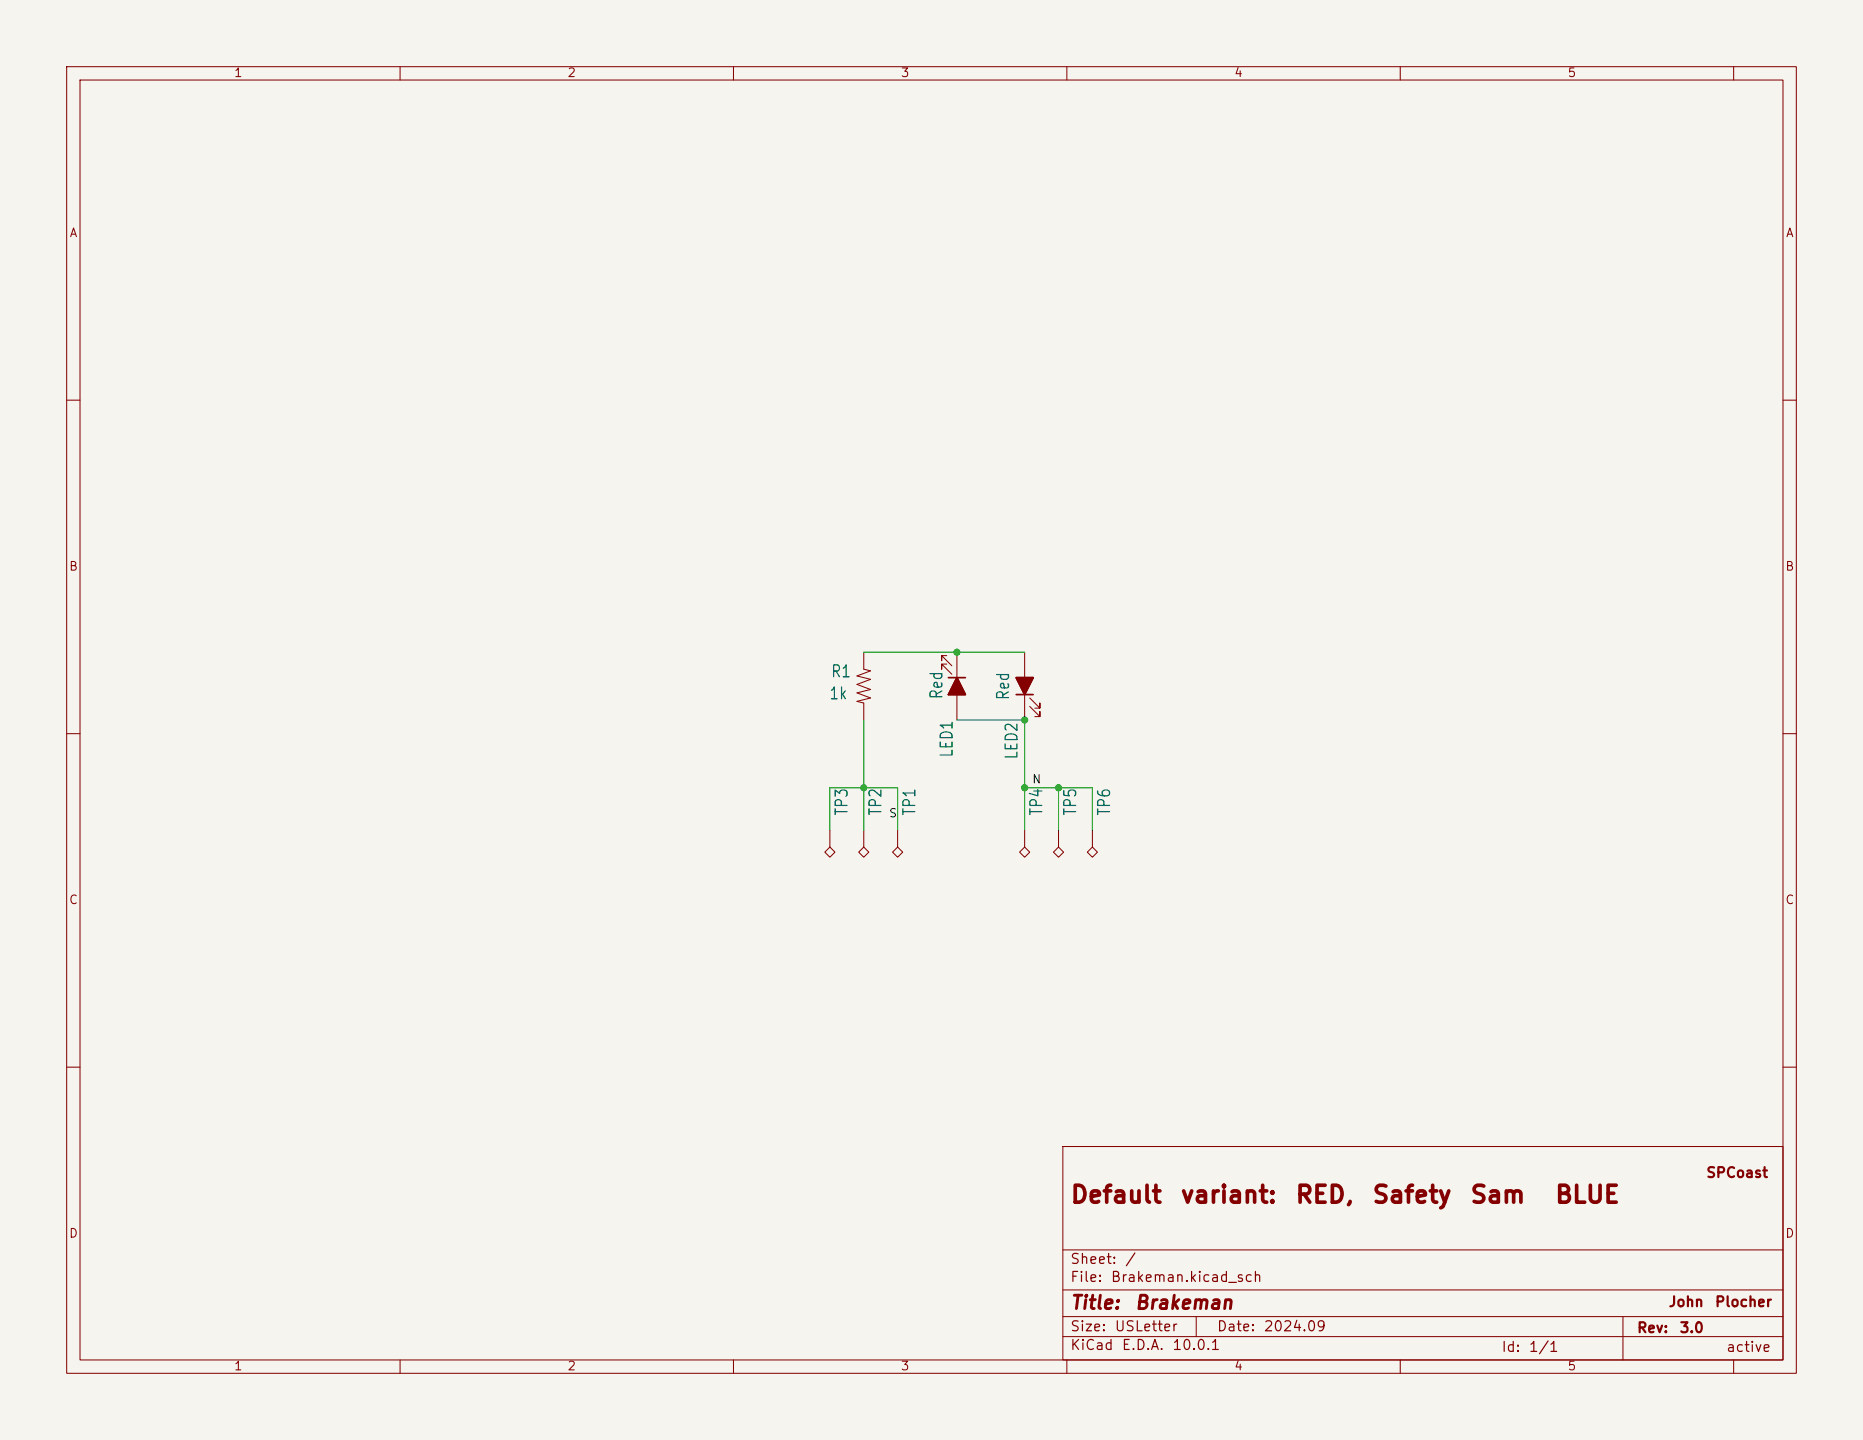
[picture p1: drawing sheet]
<svg xmlns="http://www.w3.org/2000/svg" width="279mm" height="216mm" viewBox="0 0 279 216" stroke-linecap="round" stroke-linejoin="round" font-family="sans-serif">
<path d="M0 0h279.4v215.9h-279.4z" fill="#f5f4ef" stroke="#f5f4ef" stroke-width=".15"/>
<g fill="none" stroke="#840000" stroke-width=".15">
<path d="M10 10h259.4v195.9h-259.4zM12 12h255.4v191.9h-255.4zM60 10v2M110 10v2M160 10v2M210 10v2M260 10v2M10 60h2M267.4 60h2M129.5 97.8v2.5l1.1 .3-2.1 .7 2.1 .6-2.1 .7 2.1 .8-2.1 .5 2.1 .7-2.1 .6 1 .2v2.6M142 99.6h-.8v.7v-.7l1.5 1.5M142 98.3h-.8v.8v-.8l1.5 1.5"/>
<path d="M143.5 97.8v10.2M153.7 97.8v10.2M10 110h2M154.4 104.6l1.6 1.6v-.8v.8h-.8M154.4 105.9l1.6 1.5v-.7v.7h-.8M267.4 110h2M124.5 127l.7 .8-.7 .7-.8-.7zM124.5 124.5v2.5M129.5 127l.8 .8-.8 .7-.7-.7zM129.5 124.5v2.5M134.6 127l.8 .8-.8 .7-.7-.7zM134.6 124.5v2.5"/>
<path d="M153.7 127l.7 .8-.7 .7-.8-.7zM153.7 124.5v2.5M158.7 127l.8 .8-.8 .7-.7-.7zM158.7 124.5v2.5M163.8 127l.8 .8-.8 .7-.7-.7zM163.8 124.5v2.5M10 160h2M159.4 171.9h108v32h-108zM267.4 160h2M159.4 197.4h108M159.4 193.4h108M159.4 187.4h108"/>
<path d="M179.4 197.4v3M243.4 197.4v6.5M60 203.9v2M110 203.9v2M159.4 200.4h108M160 203.9v2M210 203.9v2M260 203.9v2"/>
</g>
<path d="M142.2 101.6h2.6M143.5 101.6l1.3 2.5h-2.6zM152.4 101.6h2.5l-1.2 2.5zM152.4 104.1h2.5" fill="none" stroke="#840000" stroke-width=".25"/>
<g fill="#840000" stroke="#840000" stroke-width=".25">
<path d="M143.5 101.6l1.3 2.5h-2.6z"/>
<path d="M152.4 101.6h2.5l-1.2 2.5z"/>
</g>
<path d="M129.5 97.8h24.2M129.5 108v16.5M143.5 108h10.2v16.5M153.7 118.1h10.1v6.4M158.7 118.1v6.4M124.5 124.5v-6.4h10.1v6.4" fill="none" stroke="#009600" stroke-width=".15"/>
<g fill="#009600" stroke="#009600" stroke-width=".15">
<circle cx="143.5" cy="97.8" r=".46"/>
<circle cx="153.7" cy="108" r=".46"/>
<circle cx="129.5" cy="118.1" r=".46"/>
<circle cx="158.7" cy="118.1" r=".46"/>
<circle cx="153.7" cy="118.1" r=".46"/>
</g>
<g font-size="2.5" fill="#840000">
<text x="160.4" y="181">Default</text>
<text x="176.9" y="181">variant:</text>
<text x="194.1" y="181">RED,</text>
<text x="205.7" y="181">Safety</text>
<text x="220.3" y="181">Sam</text>
<text x="233.1" y="181">BLUE</text>
</g>
<g font-size="2" fill="#840000">
<text x="160.4" y="196.8">Title:</text>
<text x="170.1" y="196.8">Brakeman</text>
</g>
<g font-size="1.8" fill="#006464">
<text x="124.5" y="102">R1</text>
<text x="124.3" y="105.3">1k</text>
<text x="141.8" y="105" transform="rotate(-90 141.8 105)">Red</text>
<text x="151.8" y="105.1" transform="rotate(-90 151.8 105.1)">Red</text>
<text x="143.3" y="113.7" transform="rotate(-90 143.3 113.7)">LED1</text>
<text x="153.1" y="114" transform="rotate(-90 153.1 114)">LED2</text>
<text x="127.6" y="122.4" transform="rotate(-90 127.6 122.4)">TP3</text>
<text x="132.6" y="122.4" transform="rotate(-90 132.6 122.4)">TP2</text>
<text x="137.7" y="122.4" transform="rotate(-90 137.7 122.4)">TP1</text>
<text x="156.8" y="122.4" transform="rotate(-90 156.8 122.4)">TP4</text>
<text x="161.9" y="122.4" transform="rotate(-90 161.9 122.4)">TP5</text>
<text x="166.9" y="122.4" transform="rotate(-90 166.9 122.4)">TP6</text>
</g>
<g font-size="1.5" fill="#840000">
<text x="255.8" y="176.9">SPCoast</text>
<text x="160.4" y="189.9">Sheet:</text>
<text x="168.6" y="189.9">/</text>
<text x="160.4" y="192.6">File:</text>
<text x="166.5" y="192.6">Brakeman.kicad_sch</text>
<text x="250.1" y="196.3">John</text>
<text x="257.1" y="196.3">Plocher</text>
<text x="160.4" y="202.8">KiCad</text>
<text x="160.4" y="200">Size:</text>
<text x="167.1" y="200">USLetter</text>
<text x="168.1" y="202.8">E.D.A.</text>
<text x="175.7" y="202.8">10.0.1</text>
<text x="182.4" y="200">Date:</text>
<text x="189.4" y="200">2024.09</text>
<text x="225.1" y="203.1">Id:</text>
<text x="229.2" y="203.1">1/1</text>
<text x="245.4" y="200.2">Rev:</text>
<text x="251.8" y="200.2">3.0</text>
<text x="258.8" y="203.1">active</text>
</g>
<g font-size="1.3" fill="#840000">
<text x="35" y="11.9">1</text>
<text x="85" y="11.9">2</text>
<text x="135" y="11.9">3</text>
<text x="185" y="11.9">4</text>
<text x="235" y="11.9">5</text>
<text x="10.3" y="35.9">A</text>
<text x="267.7" y="35.9">A</text>
<text x="10.3" y="85.9">B</text>
<text x="267.7" y="85.9">B</text>
<text x="10.3" y="135.9">C</text>
<text x="267.7" y="135.9">C</text>
<text x="10.3" y="185.9">D</text>
<text x="267.7" y="185.9">D</text>
<text x="35" y="205.8">1</text>
<text x="85" y="205.8">2</text>
<text x="135" y="205.8">3</text>
<text x="185" y="205.8">4</text>
<text x="235" y="205.8">5</text>
</g>
<g font-size="1.2" fill="#0f0f0f">
<text x="154.7" y="117.8">N</text>
<text x="133.2" y="122.8">S</text>
</g>
</svg>
